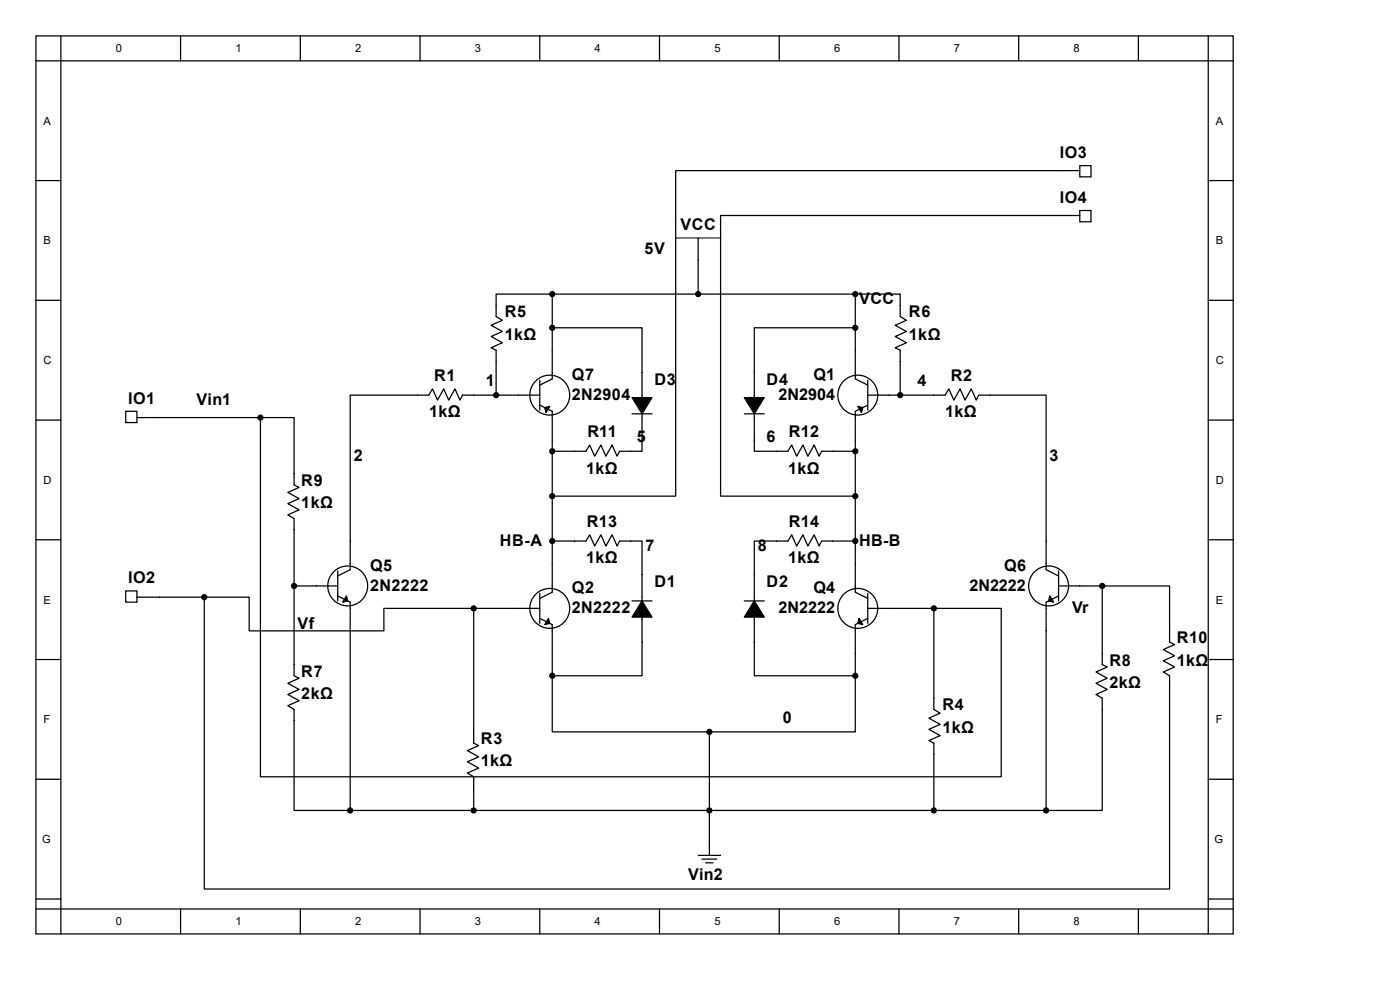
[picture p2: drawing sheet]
<svg xmlns="http://www.w3.org/2000/svg" width="297mm" height="210mm" viewBox="0 0 297 210" stroke-linecap="round" stroke-linejoin="round" font-family="sans-serif">
<g fill="none" stroke="#000" stroke-width=".26">
<path d="M7.6 7.6h254v190.5h-254zM7.6 12.9h254M12.9 7.6v190.5M38.3 7.6v5.3M63.7 7.6v5.3M89.1 7.6v5.3M114.5 7.6v5.3M139.9 7.6v5.3M165.3 7.6v5.3M190.7 7.6v5.3M216.1 7.6v5.3M241.5 7.6v5.3"/>
<path d="M256.3 7.6v190.5M7.6 38.3h5.3M229.1 35.1h2.4v2.4h-2.4zM229.1 36.2h-85.7v69.1h-26.2M256.3 38.3h5.3M148.1 50.5v11.9M229.1 44.7h2.4v2.3h-2.4zM229.1 45.7h-76.2v59.6h28.6M7.6 63.7h5.3M117.2 62.4h-11.9v4.8l1.3 .7-2.4 1.1 2.4 1.3-2.4 1.1 2.4 1.3-2.4 1.1 1.1 .5v9.5M117.2 69.5h19v26.2h-4.8l-.5 1.1-1-2.4-1.4 2.4-1-2.4-1.3 2.4-1.1-2.4-.8 1.3h-7.1M117.2 62.4h64.3"/>
<path d="M117.2 62.4v18l-2.7 1.3M181.5 62.4h9.5v4.8l1.3 .7-2.4 1.1 2.4 1.3-2.4 1.1 2.4 1.3-2.4 1.1 1.1 .5v9.5M181.5 69.5h-21.5v26.2h7.2l.8-1.3 1 2.4 1.3-2.4 1.1 2.4 1.3-2.4 1.1 2.4 .5-1.1h7.2M181.5 62.4v18l2.6 1.3M256.3 63.7h5.3M7.6 89.1h5.3M26.7 87.3h2.4v2.3h-2.4zM29.1 88.6h26.1M55.2 88.6h7.2v14.3l1 .5-2.3 1.1 2.3 1.3-2.3 1 2.3 1.4-2.3 1 1.3 .8v33.4l1 .5-2.3 1 2.3 1.4-2.3 1 2.3 1.3-2.3 1.1 1.3 .8v21.4h11.9M55.2 88.6v76.2h157.2v-35.7h-14.3M114.5 83.8h-16.4l-.5 1.1-1.1-2.4-1.3 2.4-1.1-2.4-1.3 2.4-1-2.4-.8 1.3h-16.7v37.1l-2.7 1.3M114.5 80.6v6.4"/>
<path d="M114.5 85.9l2.7 1.4v38.3l-2.7 1.3M134.1 87.8h4.2M157.9 87.8h4.2M184.1 83.8h16.4l.8-1.3 1.1 2.4 1.3-2.4 1 2.4 1.4-2.4 1 2.4 .5-1.1h14.3v37.1l2.7 1.3M184.1 80.6v6.4M184.1 85.9l-2.6 1.4v38.3l2.6 1.3M256.3 89.1h5.3M7.6 114.5h5.3M117.2 114.8h7.1l.8-1.3 1.1 2.3 1.3-2.3 1 2.3 1.4-2.3 1 2.3 .5-1h4.8v28.6h-19M181.5 114.8h-7.2l-.5 1-1.1-2.3-1.3 2.3-1.1-2.3-1.3 2.3-1-2.3-.8 1.3h-7.2v28.6h21.5M256.3 114.5h5.3M7.6 139.9h5.3"/>
<path d="M26.7 125.4h2.4v2.3h-2.4zM29.1 126.7h14.2M43.3 126.7h9.6v7.1h28.5v-4.7h19.1M62.4 124.3h9.2M71.6 121.1v6.4M71.6 126.4l2.7 1.3v44.2M100.5 129.1v28.5l1 .6-2.3 1 2.3 1.3-2.3 1.1 2.3 1.3-2.3 1.1 1.3 .8v7.1M100.5 129.1h14M114.5 125.9v6.3M114.5 131.2l2.7 1.3v10.9M134.1 127.5h4.2M157.9 127.5h4.2"/>
<path d="M184.1 129.1h14M184.1 125.9v6.3M184.1 131.2l-2.6 1.3v10.9M198.1 129.1v21.4l1.3 .8-2.3 1 2.3 1.4-2.3 1 2.3 1.4-2.3 1 1 .5v14.3M224.6 124.3h9.2M224.6 121.1v6.4M224.6 126.4l-2.7 1.3v44.2M233.8 124.3v16.7l1.1 .5-2.4 1.1 2.4 1.3-2.4 1 2.4 1.4-2.4 1 1.3 .8v23.8h-11.9M233.8 124.3h14.3v11.9l1.1 .5-2.4 1.1 2.4 1.3-2.4 1.1 2.4 1.3-2.4 1.1 1.3 .8v45.2h-204.8v-61.9M256.3 139.9h5.3M117.2 143.4v11.9h33.3M150.5 155.3v26.2"/>
<path d="M181.5 143.4v11.9h-31M7.6 165.3h5.3M74.3 171.9h147.6M256.3 165.3h5.3M7.6 190.7h5.3M7.6 192.8h254M38.3 192.8v5.3M63.7 192.8v5.3M89.1 192.8v5.3M114.5 192.8v5.3M139.9 192.8v5.3M148.1 181.5h4.8"/>
<path d="M148.9 182.2h3.2M149.7 183h1.6M165.3 192.8v5.3M190.7 192.8v5.3M216.1 192.8v5.3M241.5 192.8v5.3M256.3 190.7h5.3"/>
<circle cx="116.6" cy="83.8" r="4.2"/>
<circle cx="182" cy="83.8" r="4.2"/>
<circle cx="73.8" cy="124.3" r="4.2"/>
<circle cx="116.6" cy="129.1" r="4.2"/>
<circle cx="182" cy="129.1" r="4.2"/>
<circle cx="222.5" cy="124.3" r="4.2"/>
</g>
<path d="M143.4 50.5h9.5" fill="none" stroke="#000" stroke-width=".21"/>
<g fill="#000" stroke="#000" stroke-width=".26">
<path d="M115.6 86.5l1-.3-.8 1.3zM134.1 84.3h4.2l-2.1 3.5zM157.9 84.3h4.2l-2.1 3.5zM182 86.2l1 .3-.2 1zM73.5 126.4l.3 1.1-1.1 .2zM116.4 131.2l.2 1-1 .3zM136.2 127.5l2.1 3.4h-4.2zM160 127.5l2.1 3.4h-4.2zM182.2 131.2l.8 1.3-1-.3zM222.7 126.4l.8 1.3-1-.2z"/>
<circle cx="117.2" cy="62.4" r=".53"/>
<circle cx="117.2" cy="69.5" r=".53"/>
<circle cx="148.1" cy="62.4" r=".53"/>
<circle cx="181.5" cy="62.4" r=".53"/>
<circle cx="181.5" cy="69.5" r=".53"/>
<circle cx="55.2" cy="88.6" r=".53"/>
<circle cx="105.3" cy="83.8" r=".53"/>
<circle cx="117.2" cy="95.7" r=".53"/>
<circle cx="181.5" cy="95.7" r=".53"/>
<circle cx="191" cy="83.8" r=".53"/>
<circle cx="117.2" cy="105.3" r=".53"/>
<circle cx="117.2" cy="114.8" r=".53"/>
<circle cx="181.5" cy="105.3" r=".53"/>
<circle cx="181.5" cy="114.8" r=".53"/>
<circle cx="43.3" cy="126.7" r=".53"/>
<circle cx="62.4" cy="124.3" r=".53"/>
<circle cx="100.5" cy="129.1" r=".53"/>
<circle cx="198.1" cy="129.1" r=".53"/>
<circle cx="233.8" cy="124.3" r=".53"/>
<circle cx="117.2" cy="143.4" r=".53"/>
<circle cx="150.5" cy="155.3" r=".53"/>
<circle cx="181.5" cy="143.4" r=".53"/>
<circle cx="74.3" cy="171.9" r=".53"/>
<circle cx="100.5" cy="171.9" r=".53"/>
<circle cx="150.5" cy="171.9" r=".53"/>
<circle cx="198.1" cy="171.9" r=".53"/>
<circle cx="221.9" cy="171.9" r=".53"/>
</g>
<g font-size="3.4">
<text x="224.9" y="33.5">IO3</text>
<text x="224.9" y="43">IO4</text>
<text x="136.7" y="53.9">5V</text>
<text x="144.4" y="48.9">VCC</text>
<text x="182.2" y="64.5">VCC</text>
<text x="107.1" y="67.4">R5</text>
<text x="192.8" y="67.4">R6</text>
<text x="107.1" y="72.1">1kΩ</text>
<text x="192.8" y="72.1">1kΩ</text>
<text x="92.1" y="80.9">R1</text>
<text x="103.1" y="81.9">1</text>
<text x="121.3" y="80.6">Q7</text>
<text x="138.9" y="81.7">D3</text>
<text x="162.6" y="81.7">D4</text>
<text x="172.6" y="80.6">Q1</text>
<text x="194.6" y="81.9">4</text>
<text x="201.7" y="80.9">R2</text>
<text x="27.2" y="85.6">IO1</text>
<text x="41.7" y="85.9">Vin1</text>
<text x="91" y="88.5">1kΩ</text>
<text x="121.3" y="84.8">2N2904</text>
<text x="165.2" y="84.8">2N2904</text>
<text x="200.5" y="88.5">1kΩ</text>
<text x="124.6" y="92.8">R11</text>
<text x="135.1" y="93.8">5</text>
<text x="162.6" y="93.8">6</text>
<text x="167.3" y="92.8">R12</text>
<text x="75.1" y="97.8">2</text>
<text x="124.4" y="100.5">1kΩ</text>
<text x="167.2" y="100.5">1kΩ</text>
<text x="222.7" y="97.8">3</text>
<text x="63.9" y="103.1">R9</text>
<text x="63.9" y="107.9">1kΩ</text>
<text x="124.5" y="111.8">R13</text>
<text x="167.3" y="111.8">R14</text>
<text x="106" y="115.8">HB-A</text>
<text x="124.4" y="119.5">1kΩ</text>
<text x="136.9" y="116.8">7</text>
<text x="160.8" y="116.8">8</text>
<text x="167.2" y="119.5">1kΩ</text>
<text x="182.2" y="115.8">HB-B</text>
<text x="27.2" y="123.7">IO2</text>
<text x="78.5" y="121.1">Q5</text>
<text x="78.5" y="125.3">2N2222</text>
<text x="121.3" y="125.9">Q2</text>
<text x="138.9" y="124.5">D1</text>
<text x="162.6" y="124.5">D2</text>
<text x="172.6" y="125.9">Q4</text>
<text x="205.7" y="125.3">2N2222</text>
<text x="213.1" y="121.1">Q6</text>
<text x="121.3" y="130.1">2N2222</text>
<text x="165.2" y="130.1">2N2222</text>
<text x="227.5" y="130.1">Vr</text>
<text x="63.1" y="133.5">Vf</text>
<text x="249.7" y="136.4">R10</text>
<text x="63.9" y="143.6">R7</text>
<text x="235.4" y="141.2">R8</text>
<text x="249.7" y="141.2">1kΩ</text>
<text x="63.9" y="148.3">2kΩ</text>
<text x="235.4" y="146">2kΩ</text>
<text x="166.1" y="153.4">0</text>
<text x="199.9" y="150.7">R4</text>
<text x="199.9" y="155.5">1kΩ</text>
<text x="102" y="157.9">R3</text>
<text x="102" y="162.6">1kΩ</text>
<text x="146" y="186.7">Vin2</text>
</g>
<g font-size="2.4">
<text x="24.6" y="11.1">0</text>
<text x="50" y="11.1">1</text>
<text x="75.4" y="11.1">2</text>
<text x="100.8" y="11.1">3</text>
<text x="126.2" y="11.1">4</text>
<text x="151.6" y="11.1">5</text>
<text x="177" y="11.1">6</text>
<text x="202.4" y="11.1">7</text>
<text x="227.8" y="11.1">8</text>
<text x="9.2" y="26.5">A</text>
<text x="257.9" y="26.5">A</text>
<text x="9.2" y="51.9">B</text>
<text x="257.9" y="51.9">B</text>
<text x="9.2" y="77.3">C</text>
<text x="257.9" y="77.3">C</text>
<text x="9.2" y="102.7">D</text>
<text x="257.9" y="102.7">D</text>
<text x="9.2" y="128.1">E</text>
<text x="257.9" y="128.1">E</text>
<text x="9.2" y="153.5">F</text>
<text x="257.9" y="153.5">F</text>
<text x="8.9" y="178.9">G</text>
<text x="257.6" y="178.9">G</text>
<text x="24.6" y="196.3">0</text>
<text x="50" y="196.3">1</text>
<text x="75.4" y="196.3">2</text>
<text x="100.8" y="196.3">3</text>
<text x="126.2" y="196.3">4</text>
<text x="151.6" y="196.3">5</text>
<text x="177" y="196.3">6</text>
<text x="202.4" y="196.3">7</text>
<text x="227.8" y="196.3">8</text>
</g>
</svg>
